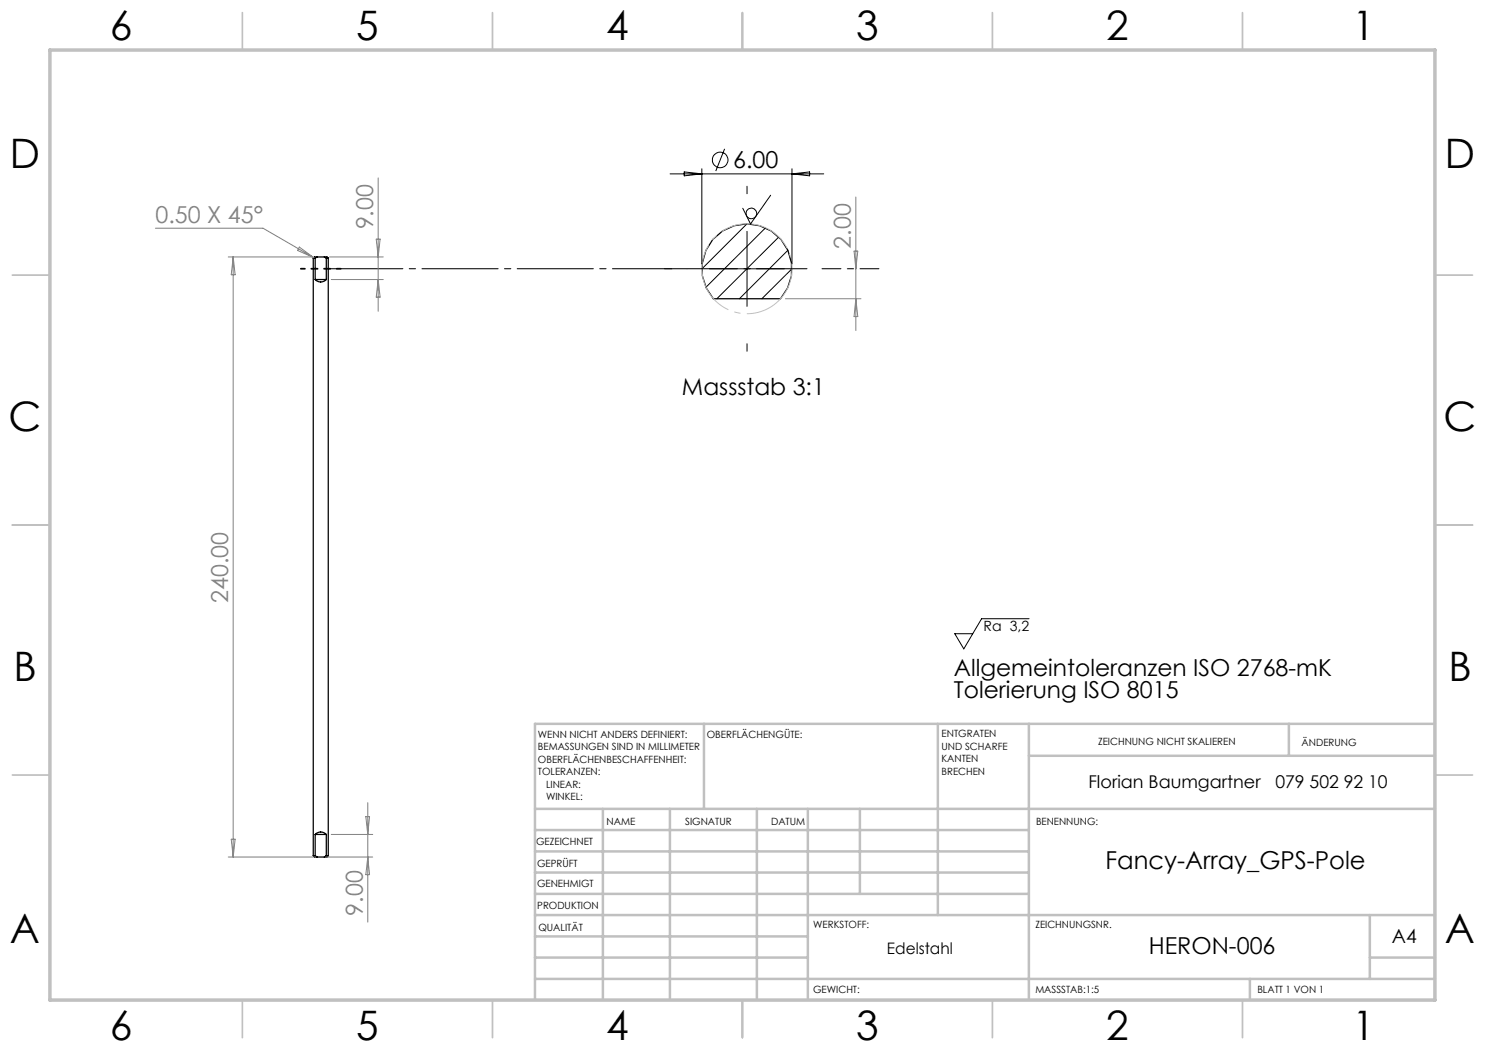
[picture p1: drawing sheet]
<svg xmlns="http://www.w3.org/2000/svg" width="297mm" height="210mm" viewBox="0 0 297 210" stroke-linecap="round" stroke-linejoin="round" font-family="sans-serif">
<g fill="none" stroke="#000" stroke-width=".25">
<path d="M62.7 51.6h.3M62.7 51.6v119.5M63 55.9a1.5 1.5 0 0 0 2.3 0M63 51.6v4.3M63 55.9h2.3M63.4 51.4h-.5l-.2 .2M63.4 51.4l-.4 .2M63.4 51.4h1.5M64.9 51.4h.5l.3 .2M64.9 51.4l.4 .2M65.3 51.6h.4M65.3 51.6v4.3"/>
<path d="M65.7 51.6v119.5M142.6 47.9a9 9 0 0 1 12.7-.9 9 9 0 0 1 .8 12.8h-13.4a8.9 8.9 0 0 1-.1-11.9zM62.7 171.1h.3M62.7 171.1l.2 .3h.5M63 166.9a1.5 1.5 0 0 1 2.3 0M63 166.9v4.2M63 166.9h2.3M63 171.1l.4 .3M63.4 171.4h1.5M65.3 171.1h.4M65.3 166.9v4.2M65.3 171.1l-.4 .3"/>
<path d="M65.7 171.1l-.3 .3h-.5"/>
</g>
<g fill="none" stroke="#000" stroke-width=".2">
<path d="M134 34.8h30.7M136.8 34.4l3.6 .4-3.6 .4zM140.4 33.8v19M144.9 29.8l-1.7 4.4M154.1 39l-4 5.8-1.5-3.1M158.4 33.8v19M158.4 34.8l3.5-.4v.8zM141.9 53.8h15M149.4 44.8l-9 9M149.4 46.3v15M153.1 45.6l-11.9 11.9M155.8 47.4l-12.4 12.4"/>
<path d="M157.6 50.1l-9.7 9.7M158.4 53.8l-6 6M205.8 123.7h-9.5l-3.5 6.1-1.8-3.1h3.6"/>
<circle cx="144" cy="32" r="1.55"/>
<circle cx="150.3" cy="42.7" r="1.06"/>
</g>
<path d="M158 51.1a9 9 0 0 0-15-3.7 9 9 0 0 0 3.8 15 9 9 0 0 0 11.4-10.5l-.2-.8" fill="none" stroke="#c0c0c0" stroke-width=".2" stroke-dasharray="15.2 1.3 1.3 1.3" stroke-dashoffset="-1.6" stroke-linecap="butt"/>
<path d="M137.4 53.7h24" fill="none" stroke="#000" stroke-width=".2" stroke-dasharray="15.2 1.3 1.3 1.3" stroke-dashoffset="5.1"/>
<path d="M65.7 53.7h71.7" fill="none" stroke="#000" stroke-width=".2" stroke-dasharray="15.2 1.3 1.3 1.3" stroke-dashoffset=".3"/>
<path d="M149.4 38.7v-1.5M134.4 53.7h-1.5M149.4 68.7v1.5" fill="none" stroke="#000" stroke-width=".2" stroke-dasharray="15.2 1.3 1.3 1.3"/>
<path d="M164.4 53.7h11.4" fill="none" stroke="#000" stroke-width=".2" stroke-dasharray="15.2 1.3 1.3 1.3" stroke-dashoffset="11.5"/>
<path d="M60.2 53.7h8" fill="none" stroke="#000" stroke-width=".35" stroke-dasharray="6.3 1.3 1.3 1.3 1.3 1.3" stroke-dashoffset="5.5"/>
<g fill="none" stroke="#c0c0c0" stroke-width=".35">
<path d="M48.5 2.5v7.5M98.5 2.5v7.5M148.5 2.5v7.5M198.5 2.5v7.5M248.5 2.5v7.5M2.5 55h7.5M287 55h7.5M2.5 105h7.5M287 105h7.5M2.5 155h7.5M287 155h7.5M48.5 200v7.5"/>
<path d="M98.5 200v7.5M148.5 200v7.5M198.5 200v7.5M248.5 200v7.5"/>
</g>
<g fill="none" stroke="#c0c0c0" stroke-width=".5">
<path d="M140.8 144.8v17M187.6 144.8v38.2M205.8 144.8v55.2M205.8 151.2h81.2M257.8 144.8v6.4M287 144.8h-180v55.2M107 161.8h180M107 178.8h98.8M107 174.5h98.8M107 170.3h98.8M107 166h98.8M120.6 161.8v38.2"/>
<path d="M134 161.8v38.2M151.4 161.8v38.2M161.6 161.8v38.2M172 161.8v17M107 195.8h180M107 191.5h54.6M107 187.3h54.6M107 183h180M250 195.8v4.2M274 191.5h13M274 183v12.8"/>
</g>
<path d="M10 10h277v190h-277z" fill="none" stroke="#c0c0c0" stroke-width=".7"/>
<g fill="none" stroke="#808080" stroke-width=".2">
<path d="M75.6 35.6v26.7M171.2 39.4v26.7M31.1 45.6h21.5l10.2 5.9M45.6 51.4h16.8M46.6 51.4v120M46.6 51.4l.4 3.6h-.8zM59.9 49.4l2.9 2.1-3.3-1.4zM65.9 51.4h10.8M66.3 55.9h10.4M75.2 47.8h.8l-.4 3.6zM75.6 55.9l.4 3.5h-.8zM157.1 59.8h15.1"/>
<path d="M170.8 50.2h.8l-.4 3.6zM171.2 59.8l.4 3.5h-.8zM45.6 171.4h17.5M46.2 167.8h.8l-.4 3.6zM65.2 171.4h9.3M66.3 166.9h8.2M73.2 163.3h.7l-.3 3.6zM73.6 160.5v23.9M73.6 171.4l.3 3.5h-.7z"/>
</g>
<g font-size="8.1">
<text x="22" y="8">6</text>
<text x="71.2" y="8">5</text>
<text x="121.2" y="8">4</text>
<text x="171.3" y="8">3</text>
<text x="221.3" y="8">2</text>
<text x="270.5" y="8">1</text>
<text x="2" y="33.6">D</text>
<text x="289" y="33.6">D</text>
<text x="1.7" y="86.1">C</text>
<text x="288.7" y="86.1">C</text>
<text x="2.7" y="136.1">B</text>
<text x="289.7" y="136.1">B</text>
<text x="2" y="188.6">A</text>
<text x="289" y="188.6">A</text>
<text x="22" y="208">6</text>
<text x="71.2" y="208">5</text>
<text x="121.2" y="208">4</text>
<text x="171.3" y="208">3</text>
<text x="221.3" y="208">2</text>
<text x="270.5" y="208">1</text>
</g>
<text font-size="4.9" x="221.1" y="173.7">Fancy-Array_GPS-Pole</text>
<g font-size="4.7">
<text x="146.6" y="33.7">6.00</text>
<text x="136.4" y="78.9">Massstab 3:1</text>
<text x="190.8" y="135.1">Allgemeintoleranzen ISO 2768-mK</text>
<text x="190.8" y="139.7">Tolerierung ISO 8015</text>
<text x="229.8" y="190.9">HERON-006</text>
</g>
<g font-size="4.7" fill="#808080">
<text x="31.1" y="44.6">0.50 X 45°</text>
<text x="74.6" y="45.9" transform="rotate(-90 74.6 45.9)">9.00</text>
<text x="170.2" y="49.7" transform="rotate(-90 170.2 49.7)">2.00</text>
<text x="45.6" y="120.6" transform="rotate(-90 45.6 120.6)">240.00</text>
<text x="72.5" y="183.1" transform="rotate(-90 72.5 183.1)">9.00</text>
</g>
<text font-size="3.9" x="278.4" y="188.6">A4</text>
<g font-size="3.5">
<text x="217.7" y="157.6">Florian Baumgartner</text>
<text x="255.1" y="157.6">079 502 92 10</text>
</g>
<text font-size="3.2" x="177.4" y="190.9">Edelstahl</text>
<text font-size="2.8" x="196.7" y="126.1">Ra 3,2</text>
<g font-size="2">
<text x="107.6" y="147.6">WENN NICHT ANDERS DEFINIERT:</text>
<text x="141.4" y="147.6">OBERFLÄCHENGÜTE:</text>
<text x="188.3" y="147.5">ENTGRATEN</text>
<text x="188.3" y="150">UND SCHARFE</text>
<text x="219.6" y="149">ZEICHNUNG NICHT SKALIEREN</text>
<text x="260.3" y="149.2">ÄNDERUNG</text>
<text x="107.6" y="150.1">BEMASSUNGEN SIND IN MILLIMETER</text>
<text x="107.6" y="152.6">OBERFLÄCHENBESCHAFFENHEIT:</text>
<text x="107.6" y="155.1">TOLERANZEN:</text>
<text x="188.3" y="152.5">KANTEN</text>
<text x="188.3" y="155">BRECHEN</text>
<text x="109.2" y="157.6">LINEAR:</text>
<text x="109.2" y="160.1">WINKEL:</text>
<text x="121.3" y="165">NAME</text>
<text x="137" y="164.9">SIGNATUR</text>
<text x="154.2" y="164.9">DATUM</text>
<text x="207.2" y="164.9">BENENNUNG:</text>
<text x="107.2" y="169.1">GEZEICHNET</text>
<text x="107.4" y="173.3">GEPRÜFT</text>
<text x="107.4" y="177.4">GENEHMIGT</text>
<text x="107.5" y="181.8">PRODUKTION</text>
<text x="162.6" y="185.5">WERKSTOFF:</text>
<text x="207.1" y="185.5">ZEICHNUNGSNR.</text>
<text x="107.7" y="186.1">QUALITÄT</text>
<text x="162.6" y="198.5">GEWICHT:</text>
<text x="207.1" y="198.6">MASSSTAB:1:5</text>
<text x="251.5" y="198.6">BLATT 1 VON 1</text>
</g>
</svg>
